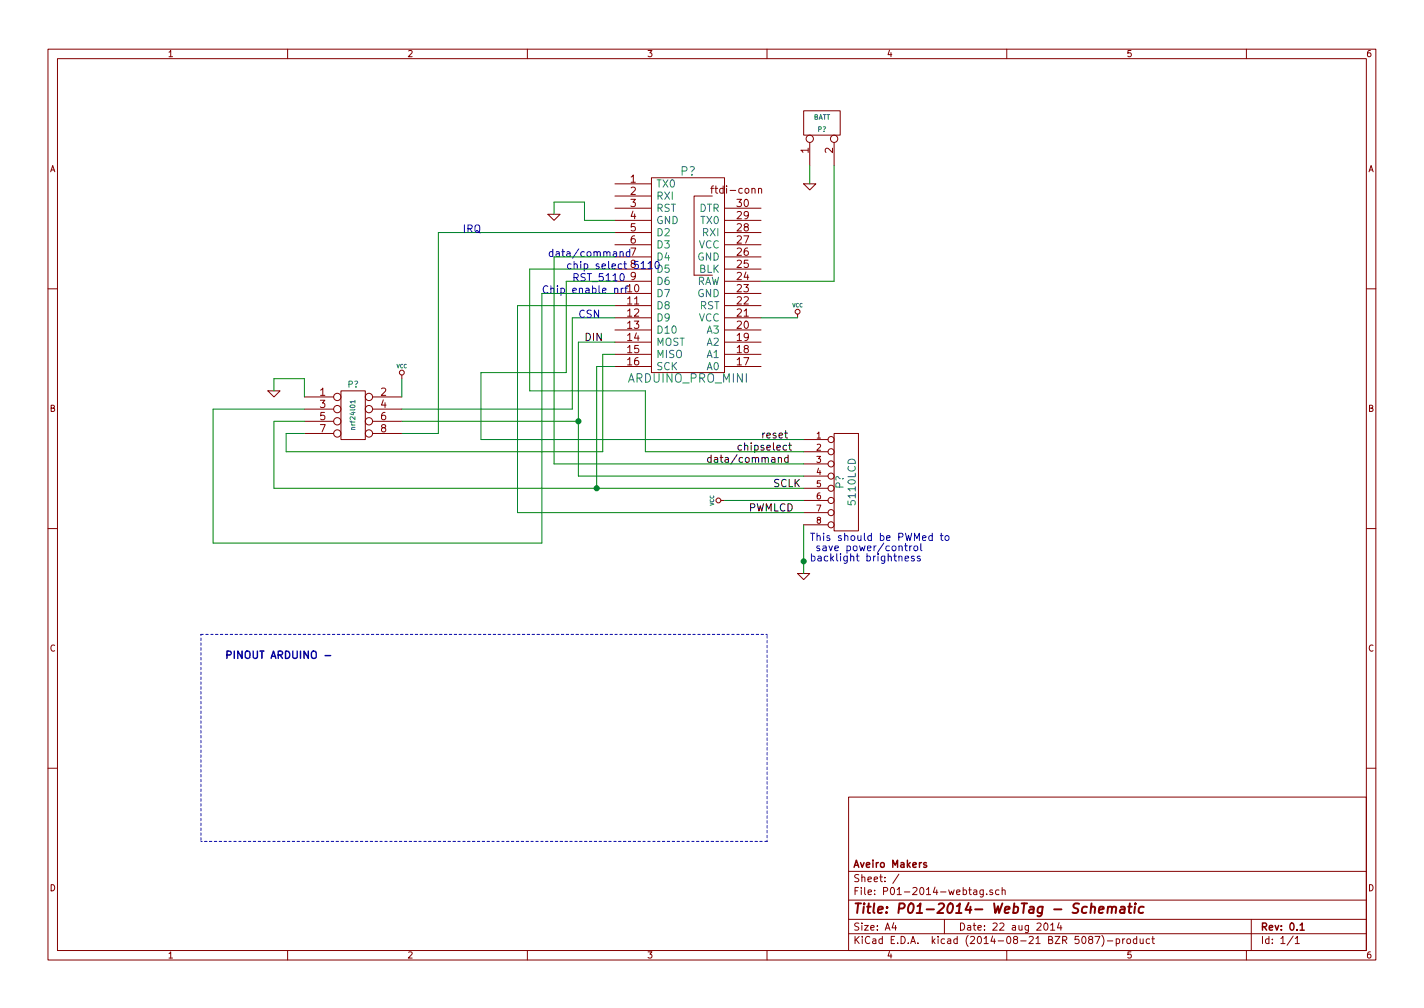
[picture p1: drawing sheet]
<svg xmlns="http://www.w3.org/2000/svg" width="297mm" height="210mm" viewBox="0 0 297 210" stroke-linecap="round" stroke-linejoin="round" font-family="sans-serif">
<g fill="none" stroke="#840000" stroke-width=".21">
<path d="M10 10.3h277v189.9h-277zM12 12.2h273v186.1h-273zM60 10.3v1.9M110 10.3v1.9M160 10.3v1.9M210 10.3v1.9M260 10.3v1.9M128.3 38.3h7.6M135.9 37.1h15.2v40.6h-15.2zM148.3 39.3h.5M158.2 39.4h.1a.36 .36 0 0 1 .6 .1v.8M158.2 39.3v1"/>
<path d="M167.6 23.1h7.7v5.1h-7.7zM167.6 38.3h2.6l-1.3 1.3zM168.9 29.7v4.8M174 29.7v4.8M114.3 44.7h2.5l-1.2 1.3zM128.3 40.9h7.6M128.3 43.4h7.6M128.3 46h7.6M128.3 48.5h7.6M128.3 51h7.6M128.3 53.6h7.6M128.3 56.1h7.6"/>
<path d="M128.3 58.7h7.6M148.6 40.9h-3.8v16.5h3.8M151.1 43.4h7.6M151.1 46h7.6M151.1 48.5h7.6M151.1 51h7.6M151.1 53.6h7.6M151.1 56.1h7.6M151.1 58.7h7.6M10 60.2h2M83.8 78.2v.8M128.3 61.2h7.6"/>
<path d="M128.3 68.8h7.6M128.3 63.7h7.6M128.3 66.3h7.6M128.3 71.4h7.6M128.3 73.9h7.6M128.3 76.4h7.6M151.1 61.2h7.6M151.1 68.8h7.6M151.1 63.7h7.6M151.1 66.3h7.6M151.1 71.4h7.6M151.1 73.9h7.6"/>
<path d="M151.1 76.4h7.6M166.4 65.5v.8M285 60.2h2M55.9 81.5h2.5l-1.3 1.3zM63.5 82.8h6.1M63.5 85.3h6.1M63.5 87.9h6.1M63.5 90.4h6.1M71.1 81.5h5.1v10.2h-5.1zM77.7 82.8h6.1M77.7 85.3h6.1M77.7 87.9h6.1"/>
<path d="M77.7 90.4h6.1M167.6 91.7h5.1M167.6 94.2h5.1M167.6 96.8h5.1M167.6 99.3h5.1M174 90.4h5.1v20.3h-5.1zM10 110.3h2M150.4 104.4h.7M166.4 119.6h2.5l-1.3 1.3zM167.6 101.8h5.1M167.6 104.4h5.1M167.6 106.9h5.1"/>
<path d="M167.6 109.5h5.1M285 110.3h2M10 160.2h2M177 166.3h108v32h-108zM285 160.2h2M60 198.3v1.9M110 198.3v1.9M160 198.3v1.9M177 194.8h108M177 191.8h108M177 187.8h108M177 181.8h108"/>
<path d="M186.4 192.5l-.3 1h.9M186.8 193v1M187.5 182.3l-1.3 2M197 191.8v3M203.1 185.7h.6l.1 .9M203.8 186h-.5l-.3 .3 .3 .3 .5-.1M205.1 185.6v1.4l-.3 .1-.3-.1M205.1 185.7l-.4-.1-.3 .3 .1 .6 .2 .1 .4-.1M205.8 186.5v.1M207 185.7l-.3-.1-.2 .2v.2l.5 .2v.3h-.5M208.4 185.7l-.5-.1-.2 .3v.6l.2 .1 .5-.1M209 185.7l.2-.1 .4 .1 .1 .9"/>
<path d="M209 185.1v1.5M210 198.3v1.9M218 192.6l.1-.1a.8 .8 0 0 1 .5 .8 .8 .8 0 0 1-.5 .7 .97 .97 0 0 1-.1-1.4zM219.2 193l.4-.5v1.5M219.2 194h.8M220.9 192.5l-.3 1h.9M221.3 193v1M227.4 196l-.3-.3 .1-.2 .2-.2 .4 .1 .1 .2v.2l-.5 .2-.3 .3 .1 .4 .2 .1h.3l.2-.3v-.2l-.2-.3M228.4 195.3h1l-.6 1.5M229.8 195.1a1.71 1.71 0 0 1 0 2.3M231 196.3h1.1M232.8 195.9l.5-.1 .3 .3-.2 .6h-.6"/>
<path d="M232.8 195.8v1.5M234.2 195.8v1M234.6 195.8l-.4 .3M235.1 196l.2-.2 .5 .2v.5l-.1 .2-.4 .1-.2-.1zM237.1 195.9l-.4-.1-.3 .3 .1 .6 .2 .1 .4-.1M237.1 195.3v1.5M237.8 195.8l.1 .9 .4 .1 .2-.1M238.5 195.8v1M239.8 195.9l-.4-.1-.3 .3 .1 .6 .2 .1 .4-.1M240.3 195.8h.5M240.5 195.3v1.3l.3 .2M260 198.3v1.9"/>
<path d="M261 191.8v6.5M269.7 195.2l-1.2 2M270.2 195.8l.4-.5v1.5M270.2 196.8h.8"/>
<circle cx="168.9" cy="29" r=".76"/>
<circle cx="174" cy="29" r=".76"/>
<circle cx="83.8" cy="77.7" r=".51"/>
<circle cx="166.4" cy="65" r=".51"/>
<circle cx="70.4" cy="87.9" r=".76"/>
<circle cx="70.4" cy="90.4" r=".76"/>
<circle cx="70.4" cy="85.3" r=".76"/>
<circle cx="70.4" cy="82.8" r=".76"/>
<circle cx="77" cy="87.9" r=".76"/>
<circle cx="77" cy="85.3" r=".76"/>
<circle cx="77" cy="82.8" r=".76"/>
<circle cx="77" cy="90.4" r=".76"/>
<circle cx="173.4" cy="94.2" r=".63"/>
<circle cx="173.4" cy="91.7" r=".63"/>
<circle cx="173.4" cy="96.8" r=".63"/>
<circle cx="173.4" cy="99.3" r=".63"/>
<circle cx="149.9" cy="104.4" r=".51"/>
<circle cx="173.4" cy="101.8" r=".63"/>
<circle cx="173.4" cy="104.4" r=".63"/>
<circle cx="173.4" cy="109.5" r=".63"/>
<circle cx="173.4" cy="106.9" r=".63"/>
</g>
<path d="M193.2 180l-.3-.1-.2 .2v.3l.5 .1v.3h-.5M271.2 193l.4-.5v1.5M271.2 194h.9" fill="none" stroke="#840000" stroke-width=".3"/>
<path d="M227.6 189.3l.3-.2 .5 .1-.1 1.2M229.2 189.8l1-.2v-.4h-.8l-.2 1 .2 .2 .6-.1M231.1 189.3l.3-.2 .5 .1v1.2M231.1 189.1l-.1 1.3M232 189.4a.52 .52 0 0 1 .8-.2l-.1 1.2M233.8 189.2h.8l-.1 1.2M234.6 189.6l-.7 .1a.4 .4 0 0 0-.3 .3 .4 .4 0 0 0 .2 .4l.7-.1M235.3 189.1h.8M235.7 188.4l-.2 1.8 .1 .1 .3 .1M236.8 189.1l-.2 1.3M236.8 188.4v.2l.1-.1-.1-.1v.2M238.6 189.2l-.2-.1a.67 .67 0 0 0-.8 .4v.8l.2 .1 .6-.1" fill="none" stroke="#840000" stroke-width=".41"/>
<g fill="none" stroke="#0000c2" stroke-width=".21">
<path d="M129.3 52.6h.1a.36 .36 0 0 1 .6 .1v.8M129.3 52.5v1M129.5 57.2l.2-.1a.81 .81 0 0 1 .5 .7 .81 .81 0 0 1-.5 .8l-.2-.2-.2-.4zM131.4 52.6l-.5-.1-.3 .3 .2 .6h.6M133.7 55l.5-.5v1.6M133.7 56.1h.9M135.2 55l.4-.5v1.6M135.2 56.1h.9M136.8 54.7l.2-.2a.81 .81 0 0 1 .5 .8 .81 .81 0 0 1-.5 .8l-.2-.2-.2-.4zM128.2 60.3l.1-.1a.36 .36 0 0 1 .6 .1v.8M128.2 60.1v1M129.6 60.1v1"/>
<path d="M130 60.1l-.4 .3M130.3 60.1h.6M187.5 114l.1-.1a.36 .36 0 0 1 .6 .2v.8M188.7 113.9h.6M188.8 116.5l.7-.1v-.3l-.5-.1-.2 .2 .1 .7h.6M188.9 113.4v1.3l.4 .2M189.8 113.9v1M190.2 113.9l-.4 .3M190.7 116.1l-.4-.1-.2 .2 .1 .2 .5 .2v.3h-.6M190.7 114l.2-.1 .5 .1v.6l-.1 .2-.4 .1-.2-.2zM191.9 116.1l-.3-.1-.3 .2 .1 .2 .5 .2v.3h-.6M192.1 113.4v1.3l.2 .2"/>
<path d="M194.5 111.8l-.5-.1-.3 .3 .2 .7h.6M194.5 111.2v1.5M196.1 111.7h.6M196.3 111.2v1.3l.4 .2M197.2 111.9l.2-.2 .5 .2v.6l-.1 .2h-.4l-.2-.1z"/>
</g>
<path d="M74 83.8h-1l.3 .3M74 83.5v.6" fill="none" stroke="#008484" stroke-width=".21"/>
<g fill="none" stroke="#008400" stroke-width=".21">
<path d="M168.9 34.5v3.8M174 34.5v24.2h-15.3M115.6 44.7v-2.5h6.3v3.8h6.4M128.3 53.6h-12.7v43.2h52M128.3 56.1h-17.8v25.4h24.1v12.7h33M128.3 58.7h-10.2v19h-17.8v14h67.3M128.3 48.5h-36.9v41.9h-7.6M83.8 79v3.8M128.3 76.4h-3.8v25.4M128.3 71.4h-7.7v27.9h47M128.3 66.3h-8.9v19h-35.6M128.3 61.2h-15.3v52.1h-68.6v-28h19.1"/>
<path d="M128.3 73.9h-2.6v20.3h-66v-3.8h3.8M128.3 63.7h-20.4v43.2h59.7M158.7 66.3h7.7M57.1 81.5v-2.5h6.4v3.8M63.5 87.9h-6.4v13.9h110.5M83.8 87.9h36.8M151.1 104.4h16.5M167.6 109.5v10.1"/>
</g>
<g fill="#008400" stroke="#008400" stroke-width=".25">
<circle cx="167.6" cy="117.1" r=".51"/>
<circle cx="120.7" cy="87.9" r=".51"/>
<circle cx="124.5" cy="101.8" r=".51"/>
</g>
<path d="M41.9 132.3v43.2M160 132.3h-118.1M41.9 175.5h118.1M160 175.5v-43.2" fill="none" stroke="#0000c2" stroke-width=".21" stroke-dasharray=".5" stroke-dashoffset=".3"/>
<path d="M67.8 136.7h1.2" fill="none" stroke="#0000c2" stroke-width=".3"/>
<path d="M162.4 95.6v-.1a.36 .36 0 0 1 .6 .2v.7M162.4 95.4v1M163.7 90.3h.6M163.9 89.8v1.4l.4 .2M164.1 93l-.4-.1-.4 .3 .2 .6h.6M164.4 95.5l-.4-.1-.3 .3 .1 .7h.6M164.4 94.9v1.5M164.5 92.9h.6M164.7 92.4v1.3l.4 .2" fill="none" stroke="#000" stroke-width=".21"/>
<text font-size="2.8" fill="#840000" x="178" y="190.5">Title: P01-2014- WebTag - Schematic</text>
<g font-size="2.5" fill="#008484">
<text x="141.9" y="36.6">P?</text>
<text x="131.1" y="79.8">ARDUINO_PRO_MINI</text>
</g>
<g font-size="2.1" fill="#840000">
<text x="168.7" y="31.9" transform="rotate(-90 168.7 31.9)">1</text>
<text x="173.7" y="31.9" transform="rotate(-90 173.7 31.9)">2</text>
<text x="131.5" y="38.1">1</text>
<text x="131.5" y="40.6">2</text>
<text x="149.1" y="40.4">ftdi-conn</text>
<text x="131.5" y="43.2">3</text>
<text x="131.5" y="45.7">4</text>
<text x="153.8" y="43.2">30</text>
<text x="153.8" y="45.7">29</text>
<text x="131.5" y="48.3">5</text>
<text x="131.5" y="50.8">6</text>
<text x="153.8" y="53.3">26</text>
<text x="153.8" y="50.8">27</text>
<text x="153.8" y="48.3">28</text>
<text x="131.5" y="58.4">9</text>
<text x="153.8" y="58.4">24</text>
<text x="153.8" y="55.9">25</text>
<text x="130.9" y="63.5">11</text>
<text x="153.8" y="63.5">22</text>
<text x="153.8" y="61">23</text>
<text x="130.9" y="66">12</text>
<text x="130.9" y="68.6">13</text>
<text x="130.9" y="71.1">14</text>
<text x="153.8" y="68.6">20</text>
<text x="153.8" y="66">21</text>
<text x="153.8" y="71.1">19</text>
<text x="130.9" y="73.7">15</text>
<text x="130.9" y="76.2">16</text>
<text x="153.8" y="76.2">17</text>
<text x="153.8" y="73.7">18</text>
<text x="66.7" y="82.5">1</text>
<text x="79.4" y="82.5">2</text>
<text x="66.7" y="85.1">3</text>
<text x="66.7" y="87.6">5</text>
<text x="79.4" y="85.1">4</text>
<text x="79.4" y="87.6">6</text>
<text x="66.7" y="90.2">7</text>
<text x="79.4" y="90.2">8</text>
<text x="178" y="184">Sheet: /</text>
<text x="178" y="181">Aveiro Makers</text>
<text x="178" y="186.7">File: P01-2014-webtag.sch</text>
<text x="178" y="196.9">KiCad E.D.A. kicad (2014-08-21 BZR 5087)-product</text>
<text x="178" y="194.1">Size: A4</text>
<text x="200" y="194.1">Date: 22 aug 2014</text>
<text x="263" y="194.1">Rev: 0.1</text>
<text x="263" y="196.9">Id: 1/1</text>
</g>
<g font-size="2.1" fill="#008484">
<text x="136.9" y="39.1">TX0</text>
<text x="136.9" y="41.7">RXI</text>
<text x="136.9" y="44.2">RST</text>
<text x="136.9" y="46.7">GND</text>
<text x="145.7" y="44.2">DTR</text>
<text x="146.2" y="46.7">TX0</text>
<text x="136.9" y="49.3">D2</text>
<text x="136.9" y="51.8">D3</text>
<text x="145.6" y="51.8">VCC</text>
<text x="146.6" y="49.3">RXI</text>
<text x="136.9" y="54.4">D4</text>
<text x="136.9" y="56.9">D5</text>
<text x="136.9" y="59.4">D6</text>
<text x="145" y="59.4">RAW</text>
<text x="145.4" y="54.4">GND</text>
<text x="145.7" y="56.9">BLK</text>
<text x="136.9" y="62">D7</text>
<text x="136.9" y="64.5">D8</text>
<text x="145.4" y="62">GND</text>
<text x="145.9" y="64.5">RST</text>
<text x="136.9" y="67.1">D9</text>
<text x="136.9" y="69.6">D10</text>
<text x="145.6" y="67.1">VCC</text>
<text x="147.4" y="69.6">A3</text>
<text x="136.9" y="72.1">MOST</text>
<text x="136.9" y="74.7">MISO</text>
<text x="136.9" y="77.2">SCK</text>
<text x="147.4" y="77.2">A0</text>
<text x="147.4" y="74.7">A1</text>
<text x="147.4" y="72.1">A2</text>
<text x="175.9" y="101.9" transform="rotate(-90 175.9 101.9)">P?</text>
<text x="178.5" y="105.1" transform="rotate(-90 178.5 105.1)">5110LCD</text>
</g>
<g font-size="2.1" fill="#0000c2">
<text x="96.5" y="48.5">IRQ</text>
<text x="114.3" y="53.6">data/command</text>
<text x="131.5" y="53.3">7</text>
<text x="118.1" y="56.1">chip select 5110</text>
<text x="119.4" y="58.7">RST_5110</text>
<text x="131.5" y="55.9">8</text>
<text x="113" y="61.2">Chip enable nrf</text>
<text x="130.9" y="61">10</text>
<text x="120.6" y="66.3">CSN</text>
<text x="168.9" y="112.8">This should be PWMed to</text>
<text x="168.9" y="117.1">backlight brightness</text>
<text x="169.5" y="115">save power/control</text>
<text x="47" y="137.4">PINOUT ARDUINO -</text>
</g>
<g font-size="2.1">
<text x="121.9" y="71.1">DIN</text>
<text x="153.7" y="94">chipselect</text>
<text x="158.7" y="91.4">reset</text>
<text x="147.3" y="96.5">data/command</text>
<text x="161.3" y="101.6">SCLK</text>
<text x="156.2" y="106.7">PWMLCD</text>
</g>
<g font-size="1.8" fill="#840000">
<text x="35" y="11.9">1</text>
<text x="85" y="11.9">2</text>
<text x="135" y="11.9">3</text>
<text x="185" y="11.9">4</text>
<text x="235" y="11.9">5</text>
<text x="285" y="11.9">6</text>
<text x="10.4" y="35.9">A</text>
<text x="285.4" y="35.9">A</text>
<text x="10.4" y="85.9">B</text>
<text x="285.4" y="85.9">B</text>
<text x="170.3" y="91.4">1</text>
<text x="170.3" y="94">2</text>
<text x="170.3" y="96.5">3</text>
<text x="170.3" y="99.1">4</text>
<text x="170.3" y="101.6">5</text>
<text x="170.3" y="104.1">6</text>
<text x="170.3" y="106.7">7</text>
<text x="170.3" y="109.2">8</text>
<text x="10.4" y="135.9">C</text>
<text x="285.4" y="135.9">C</text>
<text x="10.4" y="185.9">D</text>
<text x="285.4" y="185.9">D</text>
<text x="35" y="199.9">1</text>
<text x="85" y="199.9">2</text>
<text x="135" y="199.9">3</text>
<text x="185" y="199.9">4</text>
<text x="235" y="199.9">5</text>
<text x="285" y="199.9">6</text>
</g>
<text font-size="1.8" fill="#008484" x="72.5" y="80.8">P?</text>
<g font-size="1.4" fill="#008484">
<text x="169.6" y="25">BATT</text>
<text x="170.6" y="27.5">P?</text>
<text x="74.1" y="89.3" transform="rotate(-90 74.1 89.3)">nrf24l01</text>
</g>
<g font-size="1.1" fill="#008484">
<text x="165.3" y="64.1">VCC</text>
<text x="82.7" y="76.8">VCC</text>
<text x="148.9" y="105.5" transform="rotate(-90 148.9 105.5)">VCC</text>
</g>
</svg>
